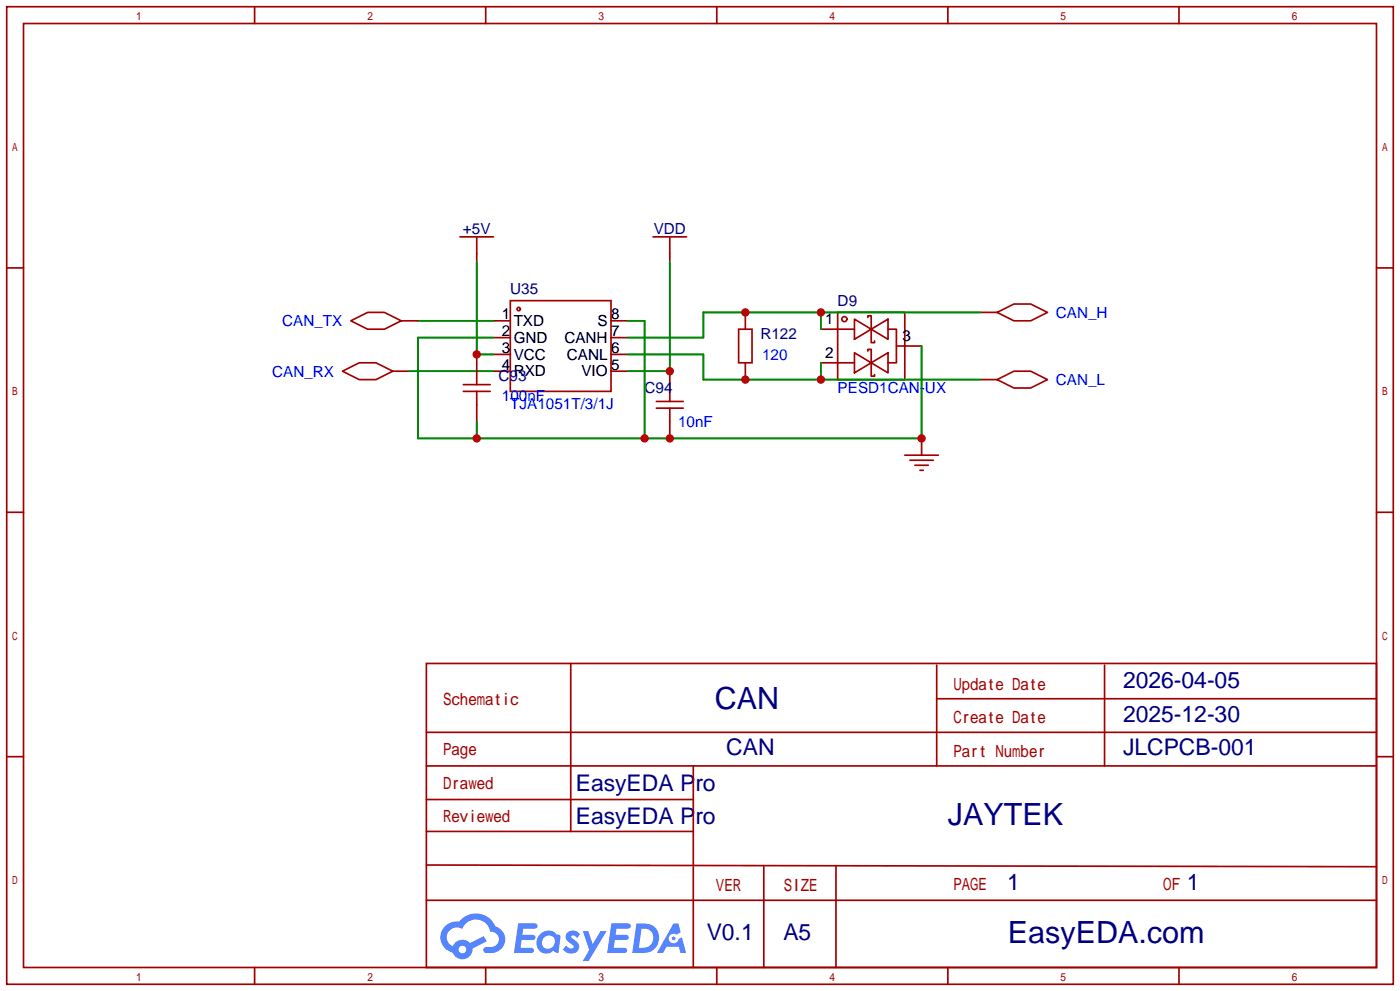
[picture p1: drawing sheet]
<svg xmlns="http://www.w3.org/2000/svg" width="212mm" height="150mm" viewBox="0 0 212 150" stroke-linecap="round" stroke-linejoin="round" font-family="sans-serif">
<g fill="none" stroke="#a10000" stroke-width=".25">
<path d="M1 1h209.8v147.8h-209.8zM3.6 3.6h204.7v142.7h-204.7zM38.5 1v2.6M73.5 1v2.6M108.5 1v2.6M143.4 1v2.6M178.4 1v2.6M69.6 35.8h5.1M72.1 35.8v3.8M98.8 35.8h5.1M101.3 35.8v3.8M1 40.5h2.6"/>
<path d="M51.8 56.1l2.6-1.2h2.5l2.5 1.2-2.5 1.3h-2.5zM53.1 48.5l2.5-1.3h2.6l2.5 1.3-2.5 1.3h-2.6zM59.4 56.1h2.6M60.7 48.5h2.5M74.7 48.5h2.5M74.7 51.1h2.5M74.7 53.6h2.5M74.7 56.1h2.5M77.2 45.5h15.3v13.7h-15.3zM92.5 48.5h2.5M92.5 51.1h2.5M92.5 53.6h2.5"/>
<path d="M92.5 56.1h2.5M124.2 49.8h5.1M124.2 54.9h5.1M126.7 47.2h10.2v10.2h-10.2zM129.3 48.3l2.5 1.5-2.5 1.5zM129.3 53.3l2.5 1.6-2.5 1.5zM131.3 48v-.2h.5v4h.5v-.2M131.3 53.1v-.3h.5v4.1h.5v-.3M131.8 49.8l2.6-1.5v3zM131.8 54.9l2.6-1.6v3.1zM134.4 49.8h1.2v5.1h-1.2M135.6 52.3h3.8"/>
<path d="M148.3 47.2h2.6M148.3 57.4h2.6M150.9 47.2l2.5-1.2h2.6l2.5 1.2-2.5 1.3h-2.6zM150.9 57.4l2.5-1.3h2.6l2.5 1.3-2.5 1.3h-2.6zM208.3 40.5h2.5M1 77.5h2.6M136.9 68.8h5.1M137.7 69.6h3.5M138.4 70.4h2.1M139.2 71.1h.5M139.4 66.3v2.5M208.3 77.5h2.5"/>
<path d="M1 114.4h2.6M64.5 100.3h143.8v46h-143.8zM64.5 115.8h143.8M64.5 110.7h143.8M86.4 100.3v25.4M104.9 115.8v15M141.7 100.6v15.2M141.7 105.7h66.6M167.1 100.6v15.2M208.3 114.4h2.5M64.5 120.9h40.4M64.5 136.1h143.8"/>
<path d="M64.5 130.8l143.8 .3M64.5 125.7h40.4M104.9 131.1v15.2M115.6 131.1v15.2M126.5 131.1v15.2M38.5 146.3v2.5M73.5 146.3v2.5M108.5 146.3v2.5M143.4 146.3v2.5M178.4 146.3v2.5"/>
<circle cx="78.5" cy="46.7" r=".25"/>
<circle cx="127.8" cy="48.3" r=".38"/>
</g>
<path d="M72.1 39.6v14h2.6M101.3 39.6v16.5h-6.3M62 56.1h12.7M63.2 48.5h11.5" fill="none" stroke="#008700" stroke-width=".25"/>
<g fill="#5487ff">
<path d="M85.9 141a1.3 1.3 0 0 1 1.8 .3l-.4 .6a.54 .54 0 0 0-.9-.2l.1 .1a2.32 2.32 0 0 1 1.1 1.4 1.36 1.36 0 0 1-1.1 1 1.36 1.36 0 0 1-1.3-.6l.5-.6a.7 .7 0 0 0 1.1 .3l-.1-.3a2.4 2.4 0 0 1-1.1-1.3l.1-.5z"/>
<path d="M88.2 140.8h.8l.7 2 1.2-2h.9l-2.7 4.5h-.9l1-1.6z"/>
<path d="M78.4 139.6h1.6a1.31 1.31 0 0 1 1.3 .2 .4 .4 0 0 1-.4 .6h-1.7l-.2 1h1.7a.4 .4 0 0 1 .3 .4 .4 .4 0 0 1-.4 .4l-1.7-.1-.1 1.2h.8a1.23 1.23 0 0 1 1.1 .2 .39 .39 0 0 1-.3 .6h-2.6z"/>
<path d="M92.5 139.6h1.6a1.32 1.32 0 0 1 1.3 .2 .39 .39 0 0 1-.4 .6h-1.7l-.1 1h1.6a.4 .4 0 0 1 .3 .4 .4 .4 0 0 1-.4 .3h-1.7l-.1 1.2h.8a1.23 1.23 0 0 1 1.2 .2 .39 .39 0 0 1-.4 .6h-2.6z"/>
<path d="M101.9 139.6h.7l.4 1.4-.6 .3a.75 .75 0 0 0-1.2 .3 .75 .75 0 0 0 .5 1.1 .75 .75 0 0 0 1-.7l.5-.3 .6 2.4h-.8l-.3-.9h-1.8l-.6 .9h-.9z"/>
<path d="M96.3 139.6l-.6 4.5h1.4a2.27 2.27 0 0 0 2.5-1.6 2.27 2.27 0 0 0-1.3-2.7zM97.1 140.4a1.5 1.5 0 0 1 1.8 1.6 1.5 1.5 0 0 1-2 1.3h-.2z"/>
<path d="M81.7 141.3a1.62 1.62 0 0 0-.4 2.1 1.62 1.62 0 0 0 2.1 .6l.3-.2 .4 .2 .4 .1 .3-2.5-.2-.2-.1-.1a.57 .57 0 0 1-.6-.3 1.73 1.73 0 0 0-2.2 .3zM82.3 141.8a.96 .96 0 0 1 1.5 0 .96 .96 0 0 1-.2 1.4 .95 .95 0 0 1-1.4 0 .95 .95 0 0 1 .1-1.4z"/>
<path d="M67.4 140a2.37 2.37 0 0 0 1.1 4.1 1.54 1.54 0 0 0 1.8 .9 1.54 1.54 0 0 0 1.2-1.6l2.2-1-.5-.8-2.1 1a1.57 1.57 0 0 0-2.6 .5 1.5 1.5 0 0 1-.7-2.1 1.5 1.5 0 0 1 2.2-.5 2.23 2.23 0 0 1 2.2-1.4 2.23 2.23 0 0 1 2 1.8 1.16 1.16 0 0 1 1.3 1.1 1.16 1.16 0 0 1-1.1 1.2h-.7a.47 .47 0 0 0-.6 .4 .47 .47 0 0 0 .5 .5 2.26 2.26 0 0 0 2.8-2.5 2.12 2.12 0 0 0-1.5-1.5 3.2 3.2 0 0 0-5.4-.7l-.4-.1a2.55 2.55 0 0 0-1.7 .7zM69.4 143.6a.6 .6 0 0 1 1.2 0 .6 .6 0 0 1-1.2 0z"/>
<circle cx="101.9" cy="141.9" r=".28"/>
</g>
<path d="M70.1 58.2h4.1M70.1 59.2h4.1M72.1 53.6v4.6M72.1 59.2v4.6M101.3 56.1v4.6M111.8 49.8h2v5.1h-2zM112.8 47.2v2.6M112.8 54.9v2.5M99.3 60.7h4.1M99.3 61.7h4.1M101.3 61.7v4.6" fill="none" stroke="#a10000" stroke-width=".25"/>
<path d="M74.7 51.1h-11.5v15.2h76.2v-14M95 48.5h2.5v17.8M95 53.6h11.4v3.8h41.9M124.2 47.2v2.6M124.2 54.9v2.5M148.3 47.2h-41.9v3.9h-11.4M72.1 63.8v2.5" fill="none" stroke="#008700" stroke-width=".25"/>
<g fill="#c00">
<circle cx="101.3" cy="56.1" r=".63"/>
<circle cx="72.1" cy="53.6" r=".63"/>
<circle cx="72.1" cy="66.3" r=".63"/>
<circle cx="139.4" cy="66.3" r=".63"/>
<circle cx="97.5" cy="66.3" r=".63"/>
<circle cx="101.3" cy="66.3" r=".63"/>
<circle cx="124.2" cy="47.2" r=".63"/>
<circle cx="112.8" cy="47.2" r=".63"/>
<circle cx="124.2" cy="57.4" r=".63"/>
<circle cx="112.8" cy="57.4" r=".63"/>
</g>
<g font-size="4.6" fill="#000080">
<text x="108.2" y="107.3">CAN</text>
<text x="143.4" y="124.8">JAYTEK</text>
<text x="152.5" y="142.6">EasyEDA.com</text>
</g>
<g font-size="3.5" fill="#000080">
<text x="169.9" y="104.1">2026-04-05</text>
<text x="169.9" y="109.2">2025-12-30</text>
<text x="87.1" y="119.6">EasyEDA Pro</text>
<text x="109.9" y="114.2">CAN</text>
<text x="169.9" y="114.2">JLCPCB-001</text>
<text x="87.1" y="124.7">EasyEDA Pro</text>
<text x="152.4" y="134.6">1</text>
<text x="179.6" y="134.6">1</text>
<text x="106.9" y="142.2">V0.1</text>
<text x="118.5" y="142.2">A5</text>
</g>
<g font-size="2.5" fill="#a00000">
<text x="67.1" y="106.6">Schematic</text>
<text x="144.3" y="104.3">Update Date</text>
<text x="144.3" y="109.3">Create Date</text>
<text x="67.1" y="119.3">Drawed</text>
<text x="67.1" y="114.2">Page</text>
<text x="144.3" y="114.4">Part Number</text>
<text x="67.1" y="124.3">Reviewed</text>
<text x="108.3" y="134.7">VER</text>
<text x="118.6" y="134.7">SIZE</text>
<text x="144.3" y="134.5">PAGE</text>
<text x="176" y="134.5">OF</text>
</g>
<g font-size="2.3" fill="#000080">
<text x="70.1" y="35.4">+5V</text>
<text x="98.9" y="35.4">VDD</text>
<text x="77.2" y="44.4">U35</text>
<text x="126.7" y="46.3">D9</text>
<text x="115.1" y="51.3">R122</text>
<text x="75.4" y="57.6">C93</text>
<text x="97.5" y="59.5">C94</text>
</g>
<g font-size="2.3" fill="#00f">
<text x="42.7" y="49.3">CAN_TX</text>
<text x="159.8" y="48.1">CAN_H</text>
<text x="41.2" y="56.9">CAN_RX</text>
<text x="115.3" y="54.4">120</text>
<text x="126.7" y="59.5">PESD1CAN-UX</text>
<text x="159.8" y="58.2">CAN_L</text>
<text x="75.9" y="60.7">100nF</text>
<text x="77.2" y="61.9">TJA1051T/3/1J</text>
<text x="102.6" y="64.6">10nF</text>
</g>
<g font-size="2.3">
<text x="75.9" y="48.3">1</text>
<text x="75.9" y="50.8">2</text>
<text x="75.9" y="53.4">3</text>
<text x="77.7" y="49.3">TXD</text>
<text x="77.7" y="51.8">GND</text>
<text x="85.4" y="51.8">CANH</text>
<text x="90.4" y="49.3">S</text>
<text x="92.5" y="53.4">6</text>
<text x="92.5" y="50.8">7</text>
<text x="92.5" y="48.3">8</text>
<text x="124.8" y="49.1">1</text>
<text x="136.5" y="51.6">3</text>
<text x="75.9" y="55.9">4</text>
<text x="77.7" y="54.4">VCC</text>
<text x="77.7" y="56.9">RXD</text>
<text x="85.8" y="54.4">CANL</text>
<text x="88" y="56.9">VIO</text>
<text x="92.5" y="55.9">5</text>
<text x="124.8" y="54.1">2</text>
</g>
</svg>
